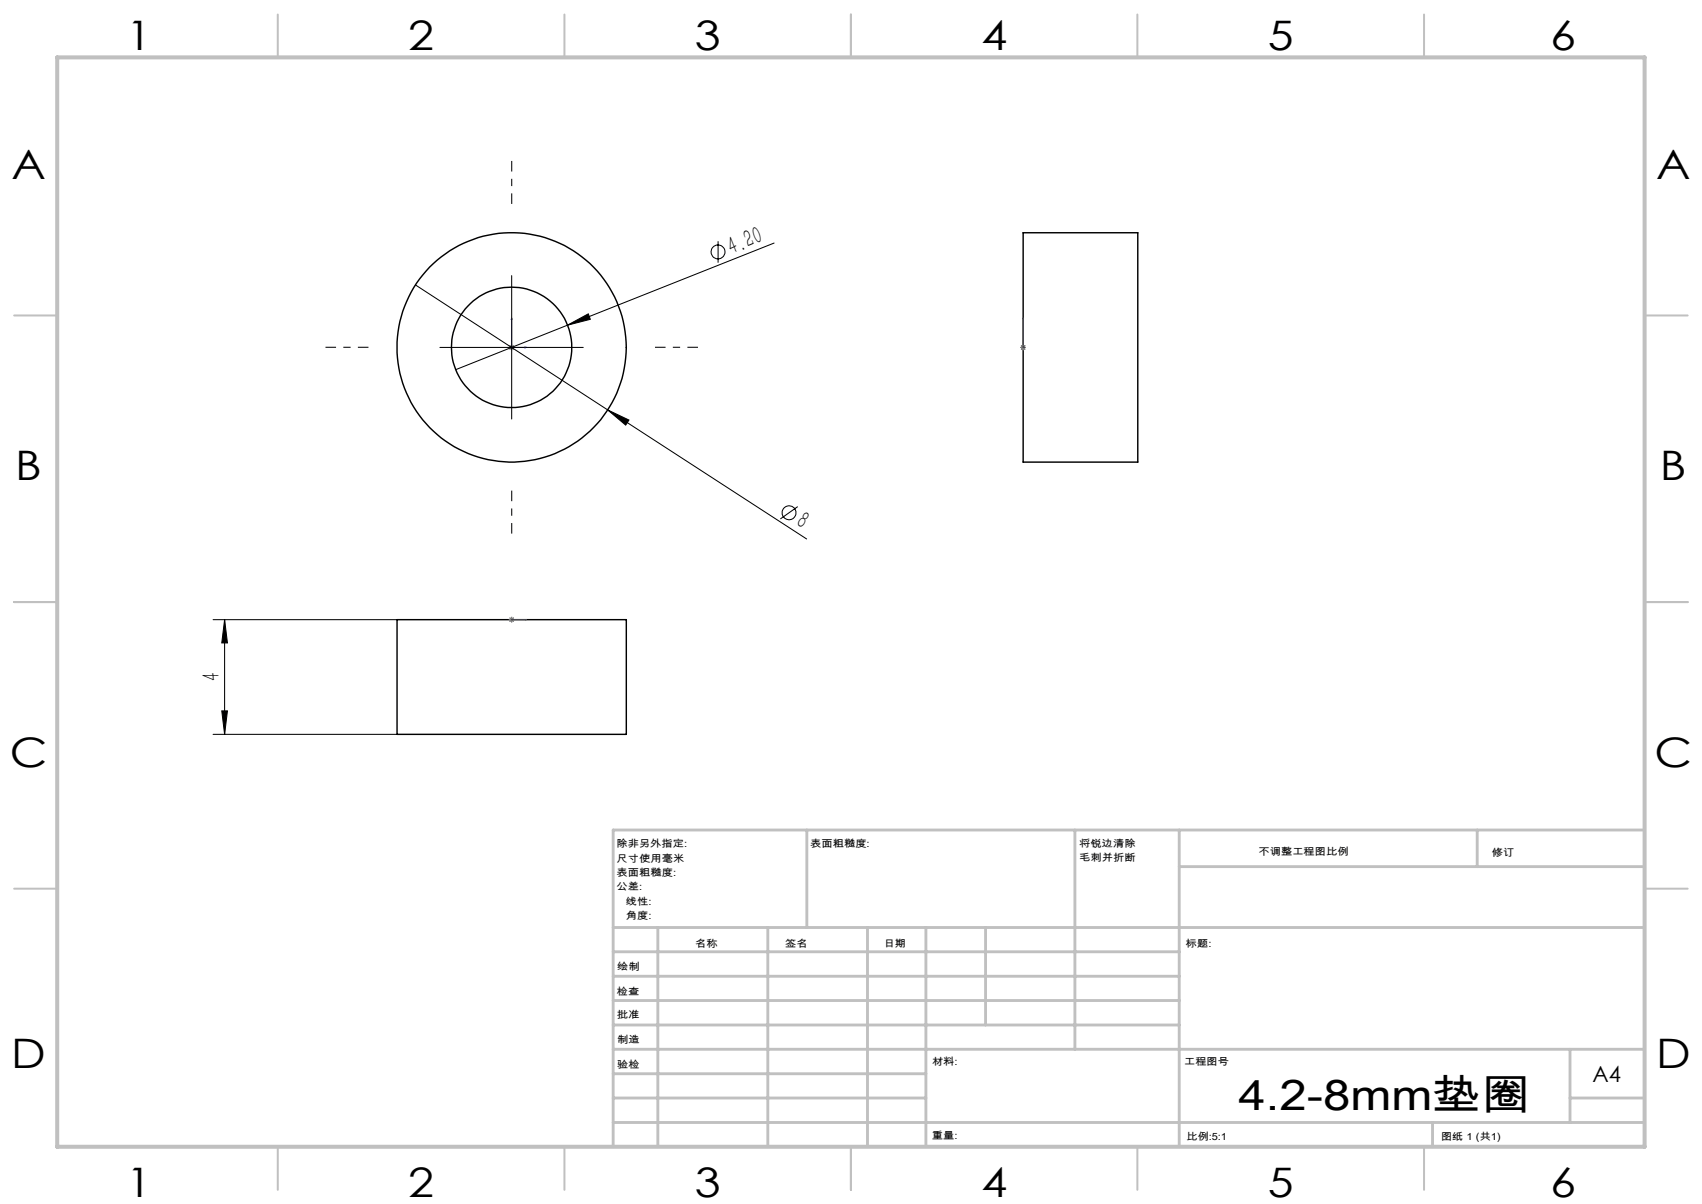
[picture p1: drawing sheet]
<svg xmlns="http://www.w3.org/2000/svg" width="297mm" height="210mm" viewBox="0 0 297 210" stroke-linecap="round" stroke-linejoin="round" font-family="sans-serif">
<g fill="none" stroke="#000" stroke-width=".25">
<path d="M178.5 40.6h20v40h-20zM69.3 108.1h40v20h-40z"/>
<circle cx="89.3" cy="60.6" r="10.5"/>
<circle cx="89.3" cy="60.6" r="20"/>
</g>
<g fill="none" stroke="#000" stroke-width=".18">
<path d="M72.5 49.7l68.3 44.3M89.3 48.1v25M99 56.7l3.7-2 .3 1zM99 56.7l-19.5 7.8M125.3 42.1v3.7M135.1 42.4l-36.1 14.3M76.8 60.6h25M106 71.5l3.7 1.8-.5 .8zM139.2 88.4l-3 2.1M37.2 108.1h32.1M39.2 108.1l.5 4h-1zM39.2 108.1v20"/>
<path d="M37.2 128.1h32.1M38.7 124h1l-.5 4.1z"/>
<circle cx="125.3" cy="43.9" r="1.22"/>
<circle cx="137.7" cy="89.4" r="1.22"/>
</g>
<g fill="none" stroke="#00f" stroke-width=".18">
<path d="M89.3 55.4l.1 .3h-.2zM89.3 55.4v5.2h2.6M178.5 55.4v.3v-.3M178.5 55.4v5.2M89.3 60.4h.1M89.4 60.6h.1M91.6 60.5l.3 .1-.3 .1zM178.5 60.5v.2zM178.5 60.6h.1M178.5 60.4h.1M89.2 108.1h.2zM89.3 108.1h.1"/>
<path d="M89.3 108.1h2.6M89.4 108.1h.1M91.9 108.1h-.3h.3"/>
</g>
<path d="M88.8 60.6h1M88.9 60.2l.7 .8M89.3 60.1v1M89.6 60.2l-.7 .8M178 60.6h1M178.2 60.2l.7 .8M178.5 60.1v1M178.9 60.2l-.7 .8M88.8 108.1h1M88.9 107.7l.7 .7M89.3 107.6v1M89.6 107.7l-.7 .7" fill="none" stroke="#808080" stroke-width=".18"/>
<path d="M89.3 35.6v-7.5M64.3 60.6h-7.5M114.3 60.6h7.5M89.3 85.6v7.5" fill="none" stroke="#000" stroke-width=".18" stroke-dasharray="30.5 1.3 1.3 1.3" stroke-dashoffset="28.6" stroke-linecap="butt"/>
<g fill="none" stroke="#c0c0c0" stroke-width=".35">
<path d="M48.5 2.5v7.5M98.5 2.5v7.5M148.5 2.5v7.5M198.5 2.5v7.5M248.5 2.5v7.5M2.5 55h7.5M287 55h7.5M2.5 105h7.5M287 105h7.5M2.5 155h7.5M287 155h7.5M48.5 200v7.5"/>
<path d="M98.5 200v7.5M148.5 200v7.5M198.5 200v7.5M248.5 200v7.5"/>
</g>
<g fill="none" stroke="#c0c0c0" stroke-width=".5">
<path d="M140.8 144.8v17M187.6 144.8v38.2M205.8 144.8v55.2M205.8 151.2h81.2M257.8 144.8v6.4M287 144.8h-180v55.2M107 161.8h180M107 178.8h98.8M107 174.5h98.8M107 170.3h98.8M107 166h98.8M114.8 161.8v38.2"/>
<path d="M134 161.8v38.2M151.4 161.8v38.2M161.6 161.8v38.2M172 161.8v17M107 195.8h180M107 191.5h54.6M107 187.3h54.6M107 183h180M250 195.8v4.2M274 191.5h13M274 183v12.8"/>
</g>
<path d="M10 10h277v190h-277z" fill="none" stroke="#c0c0c0" stroke-width=".7"/>
<g fill="#00f">
<path d="M91.6 60.5l.3 .1-.3 .1zM89.3 55.4l.1 .3h-.2z"/>
<path d="M178.5 60.5v.2zM178.5 55.4v.3zM91.6 108.1h.3zM89.2 108.1h.2z"/>
</g>
<g fill="#000">
<path d="M99 56.7l3.7-2 .3 1zM106 71.5l3.7 1.8-.5 .8z"/>
<path d="M39.2 108.1l.5 4h-1zM38.7 124h1l-.5 4.1z"/>
</g>
<text font-size="7.4" x="216.1" y="193.5">4.2-8mm垫圈</text>
<g font-size="7.1">
<text x="22" y="8.7">1</text>
<text x="71.2" y="8.7">2</text>
<text x="121.2" y="8.7">3</text>
<text x="171.2" y="8.7">4</text>
<text x="221.2" y="8.7">5</text>
<text x="270.5" y="8.7">6</text>
<text x="2" y="31.2">A</text>
<text x="289" y="31.2">A</text>
<text x="2.7" y="83.7">B</text>
<text x="289.7" y="83.7">B</text>
<text x="1.7" y="133.7">C</text>
<text x="288.7" y="133.7">C</text>
<text x="2" y="186.2">D</text>
<text x="289" y="186.2">D</text>
<text x="22" y="208.7">1</text>
<text x="71.2" y="208.7">2</text>
<text x="121.2" y="208.7">3</text>
<text x="171.2" y="208.7">4</text>
<text x="221.2" y="208.7">5</text>
<text x="270.5" y="208.7">6</text>
</g>
<g font-size="4.4">
<text x="127.7" y="44.4" transform="rotate(-22 127.7 44.4)">4.20</text>
<text x="138.7" y="91.6" transform="rotate(33 138.7 91.6)">8</text>
<text x="38.3" y="118.9" transform="rotate(-90 38.3 118.9)">4</text>
</g>
<text font-size="3.9" x="277.9" y="188.8">A4</text>
<g font-size="1.7">
<text x="107.6" y="147.8">除非另外指定:</text>
<text x="141.4" y="147.8">表面粗糙度:</text>
<text x="188.3" y="147.7">将锐边清除</text>
<text x="219.6" y="149.2">不调整工程图比例</text>
<text x="260.3" y="149.4">修订</text>
<text x="107.6" y="150.3">尺寸使用毫米</text>
<text x="107.6" y="152.8">表面粗糙度:</text>
<text x="107.6" y="155.3">公差:</text>
<text x="188.3" y="150.2">毛刺并折断</text>
<text x="109.2" y="160.3">角度:</text>
<text x="109.2" y="157.8">线性:</text>
<text x="121.3" y="165.2">名称</text>
<text x="137" y="165.1">签名</text>
<text x="154.2" y="165.1">日期</text>
<text x="207" y="165.1">标题:</text>
<text x="107.6" y="173.5">检查</text>
<text x="107.7" y="169.3">绘制</text>
<text x="107.6" y="177.5">批准</text>
<text x="107.7" y="182">制造</text>
<text x="162.6" y="185.7">材料:</text>
<text x="206.6" y="185.7">工程图号</text>
<text x="107.7" y="186.3">验检</text>
<text x="162.6" y="198.7">重量:</text>
<text x="207.1" y="198.8">比例:5:1</text>
<text x="251.5" y="198.8">图纸 1 (共1)</text>
</g>
</svg>
